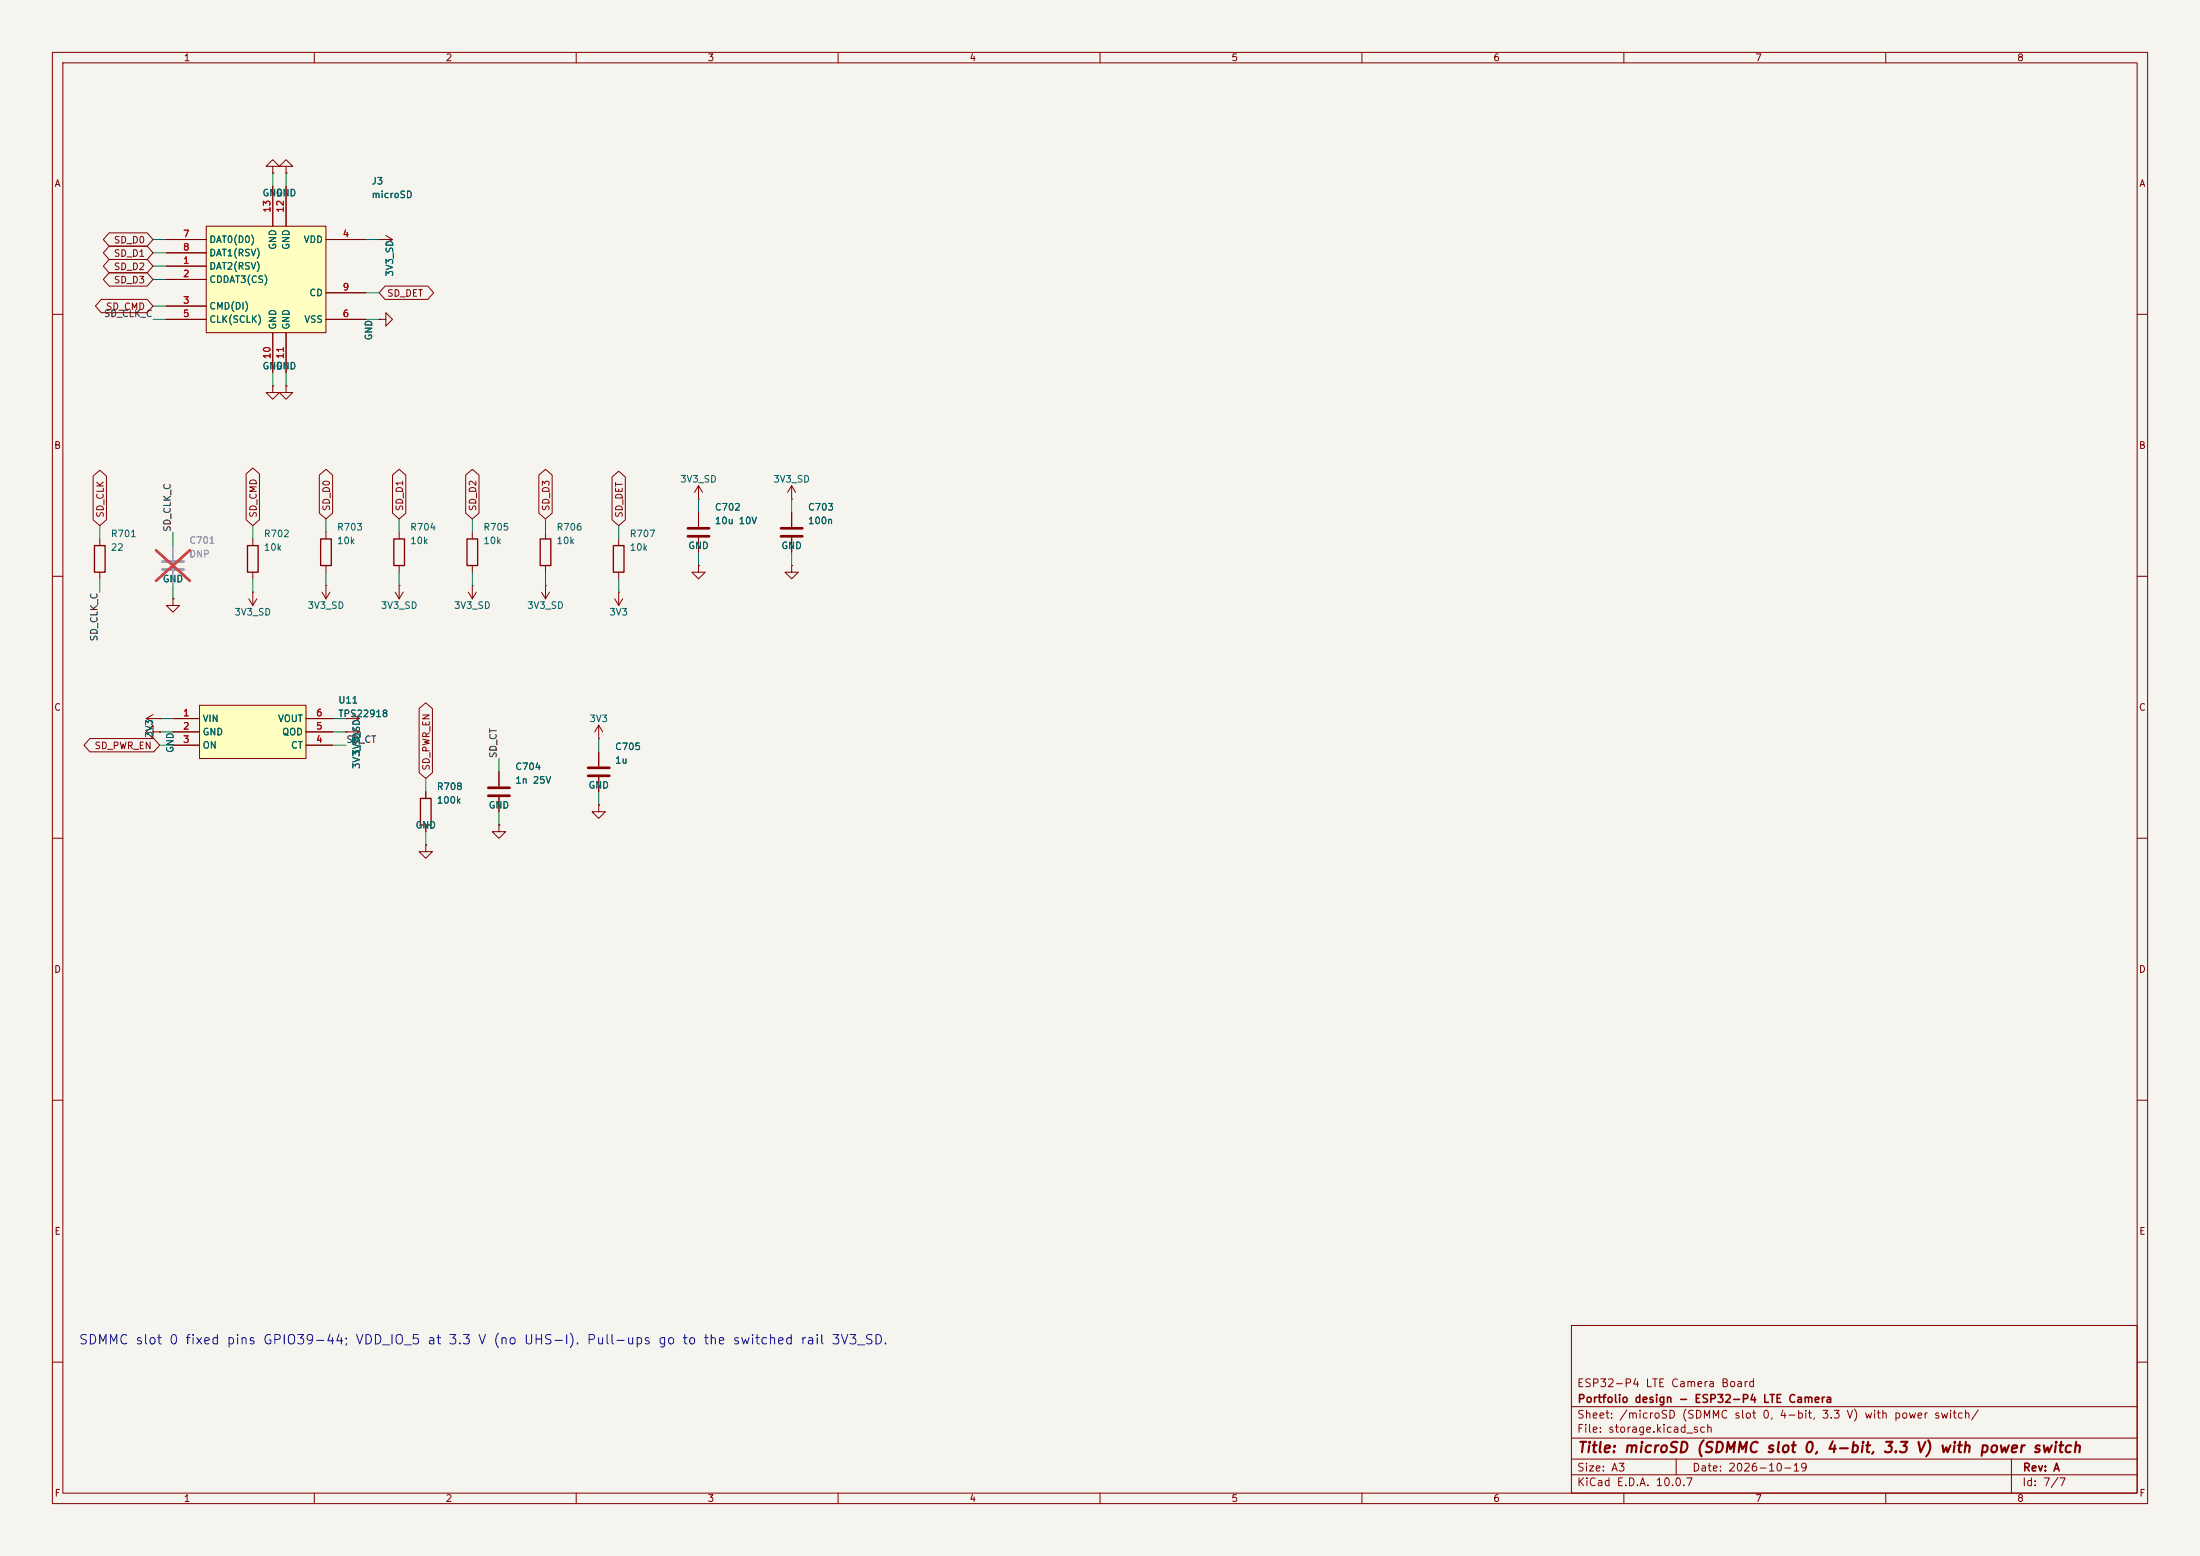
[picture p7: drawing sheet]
(kicad_sch
 (version 20250114)
 (generator "eeschema")
 (generator_version "10.0")
 (paper "A3")
 (title_block
  (title "microSD (SDMMC slot 0, 4-bit, 3.3 V) with power switch")
  (date "2026-10-19")
  (rev "A")
  (company "Portfolio design - ESP32-P4 LTE Camera")
  (comment 1 "ESP32-P4 LTE Camera Board"))
 (lib_symbols
  (symbol "lcsc:TF-01A" (in_bom yes) (on_board yes)
   (property "Reference" "Card"
    (id 0) (at 0 22.86 0) (effects (font (size 1.27 1.27))))
   (property "Value" "TF-01A"
    (id 1) (at 0 -22.86 0) (effects (font (size 1.27 1.27))))
   (property "Footprint" "lcsc:TF-SMD_TF-01A"
    (id 2) (at 0 -25.40 0) (effects hide (font (size 1.27 1.27))))
   (property "Datasheet" "https://lcsc.com/product-detail/Card-Sockets_TF-01A_C91145.html"
    (id 3) (at 0 -27.94 0) (effects hide (font (size 1.27 1.27))))
   (property "Manufacturer" "韩国韩荣"
    (id 4) (at 0 -30.48 0) (effects hide (font (size 1.27 1.27))))
   (property "MPN" "TF-01A"
    (id 5) (at 0 -33.02 0) (effects hide (font (size 1.27 1.27))))
   (property "LCSC Part" "C91145"
    (id 6) (at 0 -35.56 0) (effects hide (font (size 1.27 1.27))))
   (property "ki_keywords" "SIM Card Connectors"
    (id 8) (at 0 -38.10 0) (effects hide (font (size 1.27 1.27))))
   (symbol "TF-01A_0_1"
    (rectangle (start -11.43 10.16) (end 11.43 -10.16) (stroke (width 0) (type default)) (fill (type background)))
    (pin passive line (at -19.05 2.54 0) (length 7.62) (name "DAT2(RSV)" (effects (font (size 1.27 1.27)))) (number "1" (effects (font (size 1.27 1.27)))))
    (pin passive line (at -19.05 -0.00 0) (length 7.62) (name "CDDAT3(CS)" (effects (font (size 1.27 1.27)))) (number "2" (effects (font (size 1.27 1.27)))))
    (pin passive line (at -19.05 -5.08 0) (length 7.62) (name "CMD(DI)" (effects (font (size 1.27 1.27)))) (number "3" (effects (font (size 1.27 1.27)))))
    (pin passive line (at 19.05 7.62 180) (length 7.62) (name "VDD" (effects (font (size 1.27 1.27)))) (number "4" (effects (font (size 1.27 1.27)))))
    (pin passive line (at -19.05 -7.62 0) (length 7.62) (name "CLK(SCLK)" (effects (font (size 1.27 1.27)))) (number "5" (effects (font (size 1.27 1.27)))))
    (pin passive line (at 19.05 -7.62 180) (length 7.62) (name "VSS" (effects (font (size 1.27 1.27)))) (number "6" (effects (font (size 1.27 1.27)))))
    (pin passive line (at -19.05 7.62 0) (length 7.62) (name "DAT0(D0)" (effects (font (size 1.27 1.27)))) (number "7" (effects (font (size 1.27 1.27)))))
    (pin passive line (at -19.05 5.08 0) (length 7.62) (name "DAT1(RSV)" (effects (font (size 1.27 1.27)))) (number "8" (effects (font (size 1.27 1.27)))))
    (pin passive line (at 1.27 17.78 270) (length 7.62) (name "GND" (effects (font (size 1.27 1.27)))) (number "13" (effects (font (size 1.27 1.27)))))
    (pin passive line (at 1.27 -17.78 90) (length 7.62) (name "GND" (effects (font (size 1.27 1.27)))) (number "10" (effects (font (size 1.27 1.27)))))
    (pin passive line (at 3.81 -17.78 90) (length 7.62) (name "GND" (effects (font (size 1.27 1.27)))) (number "11" (effects (font (size 1.27 1.27)))))
    (pin passive line (at 3.81 17.78 270) (length 7.62) (name "GND" (effects (font (size 1.27 1.27)))) (number "12" (effects (font (size 1.27 1.27)))))
    (pin passive line (at 19.05 -2.54 180) (length 7.62) (name "CD" (effects (font (size 1.27 1.27)))) (number "9" (effects (font (size 1.27 1.27)))))))
  (symbol "power:VCC"
   (power global)
   (pin_numbers (hide yes))
   (pin_names
    (offset 0) (hide yes)) (exclude_from_sim no) (in_bom yes) (on_board yes)
   (in_pos_files yes)
   (duplicate_pin_numbers_are_jumpers no)
   (property "Reference" "#PWR" (at 0 -3.81 0) (show_name no) (do_not_autoplace no) (hide yes) (effects (font (size 1.27 1.27))))
   (property "Value" "VCC" (at 0 3.556 0) (show_name no) (do_not_autoplace no) (effects (font (size 1.27 1.27))))
   (property "Footprint" "" (at 0 0 0) (show_name no) (do_not_autoplace no) (hide yes) (effects (font (size 1.27 1.27))))
   (property "Datasheet" "" (at 0 0 0) (show_name no) (do_not_autoplace no) (hide yes) (effects (font (size 1.27 1.27))))
   (property "Description" "Power symbol creates a global label with name \"VCC\"" (at 0 0 0) (show_name no) (do_not_autoplace no) (hide yes) (effects (font (size 1.27 1.27))))
   (symbol "VCC_0_1"
    (polyline (pts (xy -0.762 1.27) (xy 0 2.54)) (stroke (width 0) (type default)) (fill (type none)))
    (polyline (pts (xy 0 2.54) (xy 0.762 1.27)) (stroke (width 0) (type default)) (fill (type none)))
    (polyline (pts (xy 0 0) (xy 0 2.54)) (stroke (width 0) (type default)) (fill (type none))))
   (symbol "VCC_1_1"
    (pin power_in line (at 0 0 90) (length 0) (name "" (effects (font (size 1.27 1.27)))) (number "1" (effects (font (size 1.27 1.27))))))
   (embedded_fonts no))
  (symbol "power:GND"
   (power global)
   (pin_numbers (hide yes))
   (pin_names
    (offset 0) (hide yes)) (exclude_from_sim no) (in_bom yes) (on_board yes)
   (in_pos_files yes)
   (duplicate_pin_numbers_are_jumpers no)
   (property "Reference" "#PWR" (at 0 -6.35 0) (show_name no) (do_not_autoplace no) (hide yes) (effects (font (size 1.27 1.27))))
   (property "Value" "GND" (at 0 -3.81 0) (show_name no) (do_not_autoplace no) (effects (font (size 1.27 1.27))))
   (property "Footprint" "" (at 0 0 0) (show_name no) (do_not_autoplace no) (hide yes) (effects (font (size 1.27 1.27))))
   (property "Datasheet" "" (at 0 0 0) (show_name no) (do_not_autoplace no) (hide yes) (effects (font (size 1.27 1.27))))
   (property "Description" "Power symbol creates a global label with name \"GND\" , ground" (at 0 0 0) (show_name no) (do_not_autoplace no) (hide yes) (effects (font (size 1.27 1.27))))
   (symbol "GND_0_1"
    (polyline (pts (xy 0 0) (xy 0 -1.27) (xy 1.27 -1.27) (xy 0 -2.54) (xy -1.27 -1.27) (xy 0 -1.27)) (stroke (width 0) (type default)) (fill (type none))))
   (symbol "GND_1_1"
    (pin power_in line (at 0 0 270) (length 0) (name "" (effects (font (size 1.27 1.27)))) (number "1" (effects (font (size 1.27 1.27))))))
   (embedded_fonts no))
  (symbol "Device:R"
   (pin_numbers (hide yes))
   (pin_names
    (offset 0)) (exclude_from_sim no) (in_bom yes) (on_board yes)
   (in_pos_files yes)
   (duplicate_pin_numbers_are_jumpers no)
   (property "Reference" "R" (at 2.032 0 90) (show_name no) (do_not_autoplace no) (effects (font (size 1.27 1.27))))
   (property "Value" "R" (at 0 0 90) (show_name no) (do_not_autoplace no) (effects (font (size 1.27 1.27))))
   (property "Footprint" "" (at -1.778 0 90) (show_name no) (do_not_autoplace no) (hide yes) (effects (font (size 1.27 1.27))))
   (property "Datasheet" "" (at 0 0 0) (show_name no) (do_not_autoplace no) (hide yes) (effects (font (size 1.27 1.27))))
   (property "Description" "Resistor" (at 0 0 0) (show_name no) (do_not_autoplace no) (hide yes) (effects (font (size 1.27 1.27))))
   (symbol "R_0_1"
    (rectangle (start -1.016 -2.54) (end 1.016 2.54) (stroke (width 0.254) (type default)) (fill (type none))))
   (symbol "R_1_1"
    (pin passive line (at 0 3.81 270) (length 1.27) (name "" (effects (font (size 1.27 1.27)))) (number "1" (effects (font (size 1.27 1.27)))))
    (pin passive line (at 0 -3.81 90) (length 1.27) (name "" (effects (font (size 1.27 1.27)))) (number "2" (effects (font (size 1.27 1.27))))))
   (embedded_fonts no))
  (symbol "Device:C"
   (pin_numbers (hide yes))
   (pin_names
    (offset 0.254)) (exclude_from_sim no) (in_bom yes) (on_board yes)
   (in_pos_files yes)
   (duplicate_pin_numbers_are_jumpers no)
   (property "Reference" "C" (at 0.635 2.54 0) (show_name no) (do_not_autoplace no) (effects (font (size 1.27 1.27)) (justify left)))
   (property "Value" "C" (at 0.635 -2.54 0) (show_name no) (do_not_autoplace no) (effects (font (size 1.27 1.27)) (justify left)))
   (property "Footprint" "" (at 0.9652 -3.81 0) (show_name no) (do_not_autoplace no) (hide yes) (effects (font (size 1.27 1.27))))
   (property "Datasheet" "" (at 0 0 0) (show_name no) (do_not_autoplace no) (hide yes) (effects (font (size 1.27 1.27))))
   (property "Description" "Unpolarized capacitor" (at 0 0 0) (show_name no) (do_not_autoplace no) (hide yes) (effects (font (size 1.27 1.27))))
   (symbol "C_0_1"
    (polyline (pts (xy -2.032 0.762) (xy 2.032 0.762)) (stroke (width 0.508) (type default)) (fill (type none)))
    (polyline (pts (xy -2.032 -0.762) (xy 2.032 -0.762)) (stroke (width 0.508) (type default)) (fill (type none))))
   (symbol "C_1_1"
    (pin passive line (at 0 3.81 270) (length 2.794) (name "" (effects (font (size 1.27 1.27)))) (number "1" (effects (font (size 1.27 1.27)))))
    (pin passive line (at 0 -3.81 90) (length 2.794) (name "" (effects (font (size 1.27 1.27)))) (number "2" (effects (font (size 1.27 1.27))))))
   (embedded_fonts no))
  (symbol "lcsc:TPS22918DBVR" (in_bom yes) (on_board yes)
   (property "Reference" "U"
    (id 0) (at 0 7.62 0) (effects (font (size 1.27 1.27))))
   (property "Value" "TPS22918DBVR"
    (id 1) (at 0 -7.62 0) (effects (font (size 1.27 1.27))))
   (property "Footprint" "lcsc:SOT-23-6_L2.9-W1.6-P0.95-LS2.8-BR"
    (id 2) (at 0 -10.16 0) (effects hide (font (size 1.27 1.27))))
   (property "Datasheet" "https://lcsc.com/product-detail/PMIC-Power-Distribution-Switches_TI_TPS22918DBVR_TPS22918DBVR_C131941.html"
    (id 3) (at 0 -12.70 0) (effects hide (font (size 1.27 1.27))))
   (property "Manufacturer" "TI(德州仪器)"
    (id 4) (at 0 -15.24 0) (effects hide (font (size 1.27 1.27))))
   (property "MPN" "TPS22918DBVR"
    (id 5) (at 0 -17.78 0) (effects hide (font (size 1.27 1.27))))
   (property "LCSC Part" "C131941"
    (id 6) (at 0 -20.32 0) (effects hide (font (size 1.27 1.27))))
   (property "ki_keywords" "Power Distribution Switches"
    (id 8) (at 0 -22.86 0) (effects hide (font (size 1.27 1.27))))
   (symbol "TPS22918DBVR_0_1"
    (rectangle (start -10.16 5.08) (end 10.16 -5.08) (stroke (width 0) (type default)) (fill (type background)))
    (pin power_in line (at -15.24 2.54 0) (length 5.08) (name "VIN" (effects (font (size 1.27 1.27)))) (number "1" (effects (font (size 1.27 1.27)))))
    (pin power_in line (at -15.24 -0.00 0) (length 5.08) (name "GND" (effects (font (size 1.27 1.27)))) (number "2" (effects (font (size 1.27 1.27)))))
    (pin input line (at -15.24 -2.54 0) (length 5.08) (name "ON" (effects (font (size 1.27 1.27)))) (number "3" (effects (font (size 1.27 1.27)))))
    (pin passive line (at 15.24 -2.54 180) (length 5.08) (name "CT" (effects (font (size 1.27 1.27)))) (number "4" (effects (font (size 1.27 1.27)))))
    (pin passive line (at 15.24 -0.00 180) (length 5.08) (name "QOD" (effects (font (size 1.27 1.27)))) (number "5" (effects (font (size 1.27 1.27)))))
    (pin power_out line (at 15.24 2.54 180) (length 5.08) (name "VOUT" (effects (font (size 1.27 1.27)))) (number "6" (effects (font (size 1.27 1.27))))))))
 (symbol
  (lib_id "lcsc:TF-01A")
  (at 50.8 53.34 0)
  (unit 1)
  (exclude_from_sim no)
  (in_bom yes)
  (on_board yes)
  (dnp no)
  (property "Reference" "J3" (at 70.85 34.56 0) (effects (font (size 1.27 1.27)) (justify left)))
  (property "Value" "microSD" (at 70.85 37.16 0) (effects (font (size 1.27 1.27)) (justify left)))
  (property "Footprint" "lcsc:TF-SMD_TF-01A" (at 50.8 53.34 0) (effects (font (size 1.27 1.27)) (hide yes)))
  (property "Datasheet" "https://lcsc.com/product-detail/Card-Sockets_TF-01A_C91145.html" (at 50.8 53.34 0) (effects (font (size 1.27 1.27)) (hide yes)))
  (property "LCSC" "C91145" (at 50.8 53.34 0) (effects (font (size 1.27 1.27)) (hide yes)))
  (property "MPN" "TF-01A" (at 50.8 53.34 0) (effects (font (size 1.27 1.27)) (hide yes)))
  (pin "1")
  (pin "2")
  (pin "3")
  (pin "4")
  (pin "5")
  (pin "6")
  (pin "7")
  (pin "8")
  (pin "13")
  (pin "10")
  (pin "11")
  (pin "12")
  (pin "9"))
 (wire
  (pts (xy 31.75 50.8) (xy 29.21 50.8))
  (stroke (width 0) (type default)))
 (global_label "SD_D2"
  (shape bidirectional)
  (at 29.21 50.8 180)
  (fields_autoplaced yes)
  (effects (font (size 1.27 1.27)) (justify right)))
 (wire
  (pts (xy 31.75 53.34) (xy 29.21 53.34))
  (stroke (width 0) (type default)))
 (global_label "SD_D3"
  (shape bidirectional)
  (at 29.21 53.34 180)
  (fields_autoplaced yes)
  (effects (font (size 1.27 1.27)) (justify right)))
 (wire
  (pts (xy 31.75 58.42) (xy 29.21 58.42))
  (stroke (width 0) (type default)))
 (global_label "SD_CMD"
  (shape bidirectional)
  (at 29.21 58.42 180)
  (fields_autoplaced yes)
  (effects (font (size 1.27 1.27)) (justify right)))
 (wire
  (pts (xy 69.85 45.72) (xy 72.39 45.72))
  (stroke (width 0) (type default)))
 (symbol
  (lib_id "power:VCC")
  (at 72.39 45.72 270)
  (unit 1)
  (exclude_from_sim no)
  (in_bom yes)
  (on_board yes)
  (dnp no)
  (property "Reference" "#PWR07001" (at 72.39 45.72 0) (effects (font (size 1.27 1.27)) (hide yes)))
  (property "Value" "3V3_SD" (at 74.39 45.72 0) (effects (font (size 1.27 1.27)) (justify left)))
  (property "Footprint" "" (at 72.39 45.72 0) (effects (font (size 1.27 1.27)) (hide yes)))
  (property "Datasheet" "" (at 72.39 45.72 0) (effects (font (size 1.27 1.27)) (hide yes)))
  (pin "1"))
 (wire
  (pts (xy 31.75 60.96) (xy 29.21 60.96))
  (stroke (width 0) (type default)))
 (label "SD_CLK_C"
  (at 29.21 60.96 180)
  (fields_autoplaced yes)
  (effects (font (size 1.27 1.27)) (justify right bottom)))
 (wire
  (pts (xy 69.85 60.96) (xy 72.39 60.96))
  (stroke (width 0) (type default)))
 (symbol
  (lib_id "power:GND")
  (at 72.39 60.96 90)
  (unit 1)
  (exclude_from_sim no)
  (in_bom yes)
  (on_board yes)
  (dnp no)
  (property "Reference" "#PWR07002" (at 72.39 60.96 0) (effects (font (size 1.27 1.27)) (hide yes)))
  (property "Value" "GND" (at 70.39 60.96 0) (effects (font (size 1.27 1.27)) (justify right)))
  (property "Footprint" "" (at 72.39 60.96 0) (effects (font (size 1.27 1.27)) (hide yes)))
  (property "Datasheet" "" (at 72.39 60.96 0) (effects (font (size 1.27 1.27)) (hide yes)))
  (pin "1"))
 (wire
  (pts (xy 31.75 45.72) (xy 29.21 45.72))
  (stroke (width 0) (type default)))
 (global_label "SD_D0"
  (shape bidirectional)
  (at 29.21 45.72 180)
  (fields_autoplaced yes)
  (effects (font (size 1.27 1.27)) (justify right)))
 (wire
  (pts (xy 31.75 48.26) (xy 29.21 48.26))
  (stroke (width 0) (type default)))
 (global_label "SD_D1"
  (shape bidirectional)
  (at 29.21 48.26 180)
  (fields_autoplaced yes)
  (effects (font (size 1.27 1.27)) (justify right)))
 (wire
  (pts (xy 52.07 35.56) (xy 52.07 33.02))
  (stroke (width 0) (type default)))
 (symbol
  (lib_id "power:GND")
  (at 52.07 33.02 180)
  (unit 1)
  (exclude_from_sim no)
  (in_bom yes)
  (on_board yes)
  (dnp no)
  (property "Reference" "#PWR07003" (at 52.07 33.02 0) (effects (font (size 1.27 1.27)) (hide yes)))
  (property "Value" "GND" (at 52.07 36.82 0) (effects (font (size 1.27 1.27))))
  (property "Footprint" "" (at 52.07 33.02 0) (effects (font (size 1.27 1.27)) (hide yes)))
  (property "Datasheet" "" (at 52.07 33.02 0) (effects (font (size 1.27 1.27)) (hide yes)))
  (pin "1"))
 (wire
  (pts (xy 52.07 71.12) (xy 52.07 73.66))
  (stroke (width 0) (type default)))
 (symbol
  (lib_id "power:GND")
  (at 52.07 73.66 0)
  (unit 1)
  (exclude_from_sim no)
  (in_bom yes)
  (on_board yes)
  (dnp no)
  (property "Reference" "#PWR07004" (at 52.07 73.66 0) (effects (font (size 1.27 1.27)) (hide yes)))
  (property "Value" "GND" (at 52.07 69.86 0) (effects (font (size 1.27 1.27))))
  (property "Footprint" "" (at 52.07 73.66 0) (effects (font (size 1.27 1.27)) (hide yes)))
  (property "Datasheet" "" (at 52.07 73.66 0) (effects (font (size 1.27 1.27)) (hide yes)))
  (pin "1"))
 (wire
  (pts (xy 54.61 71.12) (xy 54.61 73.66))
  (stroke (width 0) (type default)))
 (symbol
  (lib_id "power:GND")
  (at 54.61 73.66 0)
  (unit 1)
  (exclude_from_sim no)
  (in_bom yes)
  (on_board yes)
  (dnp no)
  (property "Reference" "#PWR07005" (at 54.61 73.66 0) (effects (font (size 1.27 1.27)) (hide yes)))
  (property "Value" "GND" (at 54.61 69.86 0) (effects (font (size 1.27 1.27))))
  (property "Footprint" "" (at 54.61 73.66 0) (effects (font (size 1.27 1.27)) (hide yes)))
  (property "Datasheet" "" (at 54.61 73.66 0) (effects (font (size 1.27 1.27)) (hide yes)))
  (pin "1"))
 (wire
  (pts (xy 54.61 35.56) (xy 54.61 33.02))
  (stroke (width 0) (type default)))
 (symbol
  (lib_id "power:GND")
  (at 54.61 33.02 180)
  (unit 1)
  (exclude_from_sim no)
  (in_bom yes)
  (on_board yes)
  (dnp no)
  (property "Reference" "#PWR07006" (at 54.61 33.02 0) (effects (font (size 1.27 1.27)) (hide yes)))
  (property "Value" "GND" (at 54.61 36.82 0) (effects (font (size 1.27 1.27))))
  (property "Footprint" "" (at 54.61 33.02 0) (effects (font (size 1.27 1.27)) (hide yes)))
  (property "Datasheet" "" (at 54.61 33.02 0) (effects (font (size 1.27 1.27)) (hide yes)))
  (pin "1"))
 (wire
  (pts (xy 69.85 55.88) (xy 72.39 55.88))
  (stroke (width 0) (type default)))
 (global_label "SD_DET"
  (shape bidirectional)
  (at 72.39 55.88 0)
  (fields_autoplaced yes)
  (effects (font (size 1.27 1.27)) (justify left)))
 (symbol
  (lib_id "Device:R")
  (at 19.05 106.68 0)
  (unit 1)
  (exclude_from_sim no)
  (in_bom yes)
  (on_board yes)
  (dnp no)
  (property "Reference" "R701" (at 21.066 101.87 0) (effects (font (size 1.27 1.27)) (justify left)))
  (property "Value" "22" (at 21.066 104.47 0) (effects (font (size 1.27 1.27)) (justify left)))
  (property "Footprint" "Resistor_SMD:R_0402_1005Metric" (at 19.05 106.68 0) (effects (font (size 1.27 1.27)) (hide yes)))
  (property "Datasheet" "" (at 19.05 106.68 0) (effects (font (size 1.27 1.27)) (hide yes)))
  (property "LCSC" "C25092" (at 19.05 106.68 0) (effects (font (size 1.27 1.27)) (hide yes)))
  (property "MPN" "0402WGF220JTCE" (at 19.05 106.68 0) (effects (font (size 1.27 1.27)) (hide yes)))
  (pin "1")
  (pin "2"))
 (wire
  (pts (xy 19.05 102.87) (xy 19.05 100.33))
  (stroke (width 0) (type default)))
 (global_label "SD_CLK"
  (shape bidirectional)
  (at 19.05 100.33 90)
  (fields_autoplaced yes)
  (effects (font (size 1.27 1.27)) (justify left)))
 (wire
  (pts (xy 19.05 110.49) (xy 19.05 113.03))
  (stroke (width 0) (type default)))
 (label "SD_CLK_C"
  (at 19.05 113.03 270)
  (fields_autoplaced yes)
  (effects (font (size 1.27 1.27)) (justify right bottom)))
 (symbol
  (lib_id "Device:C")
  (at 33.02 107.95 0)
  (unit 1)
  (exclude_from_sim no)
  (in_bom yes)
  (on_board yes)
  (dnp yes)
  (property "Reference" "C701" (at 36.052 103.14 0) (effects (font (size 1.27 1.27)) (justify left)))
  (property "Value" "DNP" (at 36.052 105.74 0) (effects (font (size 1.27 1.27)) (justify left)))
  (property "Footprint" "Capacitor_SMD:C_0402_1005Metric" (at 33.02 107.95 0) (effects (font (size 1.27 1.27)) (hide yes)))
  (property "Datasheet" "" (at 33.02 107.95 0) (effects (font (size 1.27 1.27)) (hide yes)))
  (pin "1")
  (pin "2"))
 (wire
  (pts (xy 33.02 104.14) (xy 33.02 101.6))
  (stroke (width 0) (type default)))
 (label "SD_CLK_C"
  (at 33.02 101.6 90)
  (fields_autoplaced yes)
  (effects (font (size 1.27 1.27)) (justify left bottom)))
 (wire
  (pts (xy 33.02 111.76) (xy 33.02 114.3))
  (stroke (width 0) (type default)))
 (symbol
  (lib_id "power:GND")
  (at 33.02 114.3 0)
  (unit 1)
  (exclude_from_sim no)
  (in_bom yes)
  (on_board yes)
  (dnp no)
  (property "Reference" "#PWR07007" (at 33.02 114.3 0) (effects (font (size 1.27 1.27)) (hide yes)))
  (property "Value" "GND" (at 33.02 110.5 0) (effects (font (size 1.27 1.27))))
  (property "Footprint" "" (at 33.02 114.3 0) (effects (font (size 1.27 1.27)) (hide yes)))
  (property "Datasheet" "" (at 33.02 114.3 0) (effects (font (size 1.27 1.27)) (hide yes)))
  (pin "1"))
 (symbol
  (lib_id "Device:R")
  (at 48.26 106.68 0)
  (unit 1)
  (exclude_from_sim no)
  (in_bom yes)
  (on_board yes)
  (dnp no)
  (property "Reference" "R702" (at 50.276 101.87 0) (effects (font (size 1.27 1.27)) (justify left)))
  (property "Value" "10k" (at 50.276 104.47 0) (effects (font (size 1.27 1.27)) (justify left)))
  (property "Footprint" "Resistor_SMD:R_0402_1005Metric" (at 48.26 106.68 0) (effects (font (size 1.27 1.27)) (hide yes)))
  (property "Datasheet" "" (at 48.26 106.68 0) (effects (font (size 1.27 1.27)) (hide yes)))
  (property "LCSC" "C25744" (at 48.26 106.68 0) (effects (font (size 1.27 1.27)) (hide yes)))
  (property "MPN" "0402WGF1002TCE" (at 48.26 106.68 0) (effects (font (size 1.27 1.27)) (hide yes)))
  (pin "1")
  (pin "2"))
 (wire
  (pts (xy 48.26 102.87) (xy 48.26 100.33))
  (stroke (width 0) (type default)))
 (global_label "SD_CMD"
  (shape bidirectional)
  (at 48.26 100.33 90)
  (fields_autoplaced yes)
  (effects (font (size 1.27 1.27)) (justify left)))
 (wire
  (pts (xy 48.26 110.49) (xy 48.26 113.03))
  (stroke (width 0) (type default)))
 (symbol
  (lib_id "power:VCC")
  (at 48.26 113.03 180)
  (unit 1)
  (exclude_from_sim no)
  (in_bom yes)
  (on_board yes)
  (dnp no)
  (property "Reference" "#PWR07008" (at 48.26 113.03 0) (effects (font (size 1.27 1.27)) (hide yes)))
  (property "Value" "3V3_SD" (at 48.26 116.83 0) (effects (font (size 1.27 1.27))))
  (property "Footprint" "" (at 48.26 113.03 0) (effects (font (size 1.27 1.27)) (hide yes)))
  (property "Datasheet" "" (at 48.26 113.03 0) (effects (font (size 1.27 1.27)) (hide yes)))
  (pin "1"))
 (symbol
  (lib_id "Device:R")
  (at 62.23 105.41 0)
  (unit 1)
  (exclude_from_sim no)
  (in_bom yes)
  (on_board yes)
  (dnp no)
  (property "Reference" "R703" (at 64.246 100.6 0) (effects (font (size 1.27 1.27)) (justify left)))
  (property "Value" "10k" (at 64.246 103.2 0) (effects (font (size 1.27 1.27)) (justify left)))
  (property "Footprint" "Resistor_SMD:R_0402_1005Metric" (at 62.23 105.41 0) (effects (font (size 1.27 1.27)) (hide yes)))
  (property "Datasheet" "" (at 62.23 105.41 0) (effects (font (size 1.27 1.27)) (hide yes)))
  (property "LCSC" "C25744" (at 62.23 105.41 0) (effects (font (size 1.27 1.27)) (hide yes)))
  (property "MPN" "0402WGF1002TCE" (at 62.23 105.41 0) (effects (font (size 1.27 1.27)) (hide yes)))
  (pin "1")
  (pin "2"))
 (wire
  (pts (xy 62.23 101.6) (xy 62.23 99.06))
  (stroke (width 0) (type default)))
 (global_label "SD_D0"
  (shape bidirectional)
  (at 62.23 99.06 90)
  (fields_autoplaced yes)
  (effects (font (size 1.27 1.27)) (justify left)))
 (wire
  (pts (xy 62.23 109.22) (xy 62.23 111.76))
  (stroke (width 0) (type default)))
 (symbol
  (lib_id "power:VCC")
  (at 62.23 111.76 180)
  (unit 1)
  (exclude_from_sim no)
  (in_bom yes)
  (on_board yes)
  (dnp no)
  (property "Reference" "#PWR07009" (at 62.23 111.76 0) (effects (font (size 1.27 1.27)) (hide yes)))
  (property "Value" "3V3_SD" (at 62.23 115.56 0) (effects (font (size 1.27 1.27))))
  (property "Footprint" "" (at 62.23 111.76 0) (effects (font (size 1.27 1.27)) (hide yes)))
  (property "Datasheet" "" (at 62.23 111.76 0) (effects (font (size 1.27 1.27)) (hide yes)))
  (pin "1"))
 (symbol
  (lib_id "Device:R")
  (at 76.2 105.41 0)
  (unit 1)
  (exclude_from_sim no)
  (in_bom yes)
  (on_board yes)
  (dnp no)
  (property "Reference" "R704" (at 78.216 100.6 0) (effects (font (size 1.27 1.27)) (justify left)))
  (property "Value" "10k" (at 78.216 103.2 0) (effects (font (size 1.27 1.27)) (justify left)))
  (property "Footprint" "Resistor_SMD:R_0402_1005Metric" (at 76.2 105.41 0) (effects (font (size 1.27 1.27)) (hide yes)))
  (property "Datasheet" "" (at 76.2 105.41 0) (effects (font (size 1.27 1.27)) (hide yes)))
  (property "LCSC" "C25744" (at 76.2 105.41 0) (effects (font (size 1.27 1.27)) (hide yes)))
  (property "MPN" "0402WGF1002TCE" (at 76.2 105.41 0) (effects (font (size 1.27 1.27)) (hide yes)))
  (pin "1")
  (pin "2"))
 (wire
  (pts (xy 76.2 101.6) (xy 76.2 99.06))
  (stroke (width 0) (type default)))
 (global_label "SD_D1"
  (shape bidirectional)
  (at 76.2 99.06 90)
  (fields_autoplaced yes)
  (effects (font (size 1.27 1.27)) (justify left)))
 (wire
  (pts (xy 76.2 109.22) (xy 76.2 111.76))
  (stroke (width 0) (type default)))
 (symbol
  (lib_id "power:VCC")
  (at 76.2 111.76 180)
  (unit 1)
  (exclude_from_sim no)
  (in_bom yes)
  (on_board yes)
  (dnp no)
  (property "Reference" "#PWR07010" (at 76.2 111.76 0) (effects (font (size 1.27 1.27)) (hide yes)))
  (property "Value" "3V3_SD" (at 76.2 115.56 0) (effects (font (size 1.27 1.27))))
  (property "Footprint" "" (at 76.2 111.76 0) (effects (font (size 1.27 1.27)) (hide yes)))
  (property "Datasheet" "" (at 76.2 111.76 0) (effects (font (size 1.27 1.27)) (hide yes)))
  (pin "1"))
 (symbol
  (lib_id "Device:R")
  (at 90.17 105.41 0)
  (unit 1)
  (exclude_from_sim no)
  (in_bom yes)
  (on_board yes)
  (dnp no)
  (property "Reference" "R705" (at 92.186 100.6 0) (effects (font (size 1.27 1.27)) (justify left)))
  (property "Value" "10k" (at 92.186 103.2 0) (effects (font (size 1.27 1.27)) (justify left)))
  (property "Footprint" "Resistor_SMD:R_0402_1005Metric" (at 90.17 105.41 0) (effects (font (size 1.27 1.27)) (hide yes)))
  (property "Datasheet" "" (at 90.17 105.41 0) (effects (font (size 1.27 1.27)) (hide yes)))
  (property "LCSC" "C25744" (at 90.17 105.41 0) (effects (font (size 1.27 1.27)) (hide yes)))
  (property "MPN" "0402WGF1002TCE" (at 90.17 105.41 0) (effects (font (size 1.27 1.27)) (hide yes)))
  (pin "1")
  (pin "2"))
 (wire
  (pts (xy 90.17 101.6) (xy 90.17 99.06))
  (stroke (width 0) (type default)))
 (global_label "SD_D2"
  (shape bidirectional)
  (at 90.17 99.06 90)
  (fields_autoplaced yes)
  (effects (font (size 1.27 1.27)) (justify left)))
 (wire
  (pts (xy 90.17 109.22) (xy 90.17 111.76))
  (stroke (width 0) (type default)))
 (symbol
  (lib_id "power:VCC")
  (at 90.17 111.76 180)
  (unit 1)
  (exclude_from_sim no)
  (in_bom yes)
  (on_board yes)
  (dnp no)
  (property "Reference" "#PWR07011" (at 90.17 111.76 0) (effects (font (size 1.27 1.27)) (hide yes)))
  (property "Value" "3V3_SD" (at 90.17 115.56 0) (effects (font (size 1.27 1.27))))
  (property "Footprint" "" (at 90.17 111.76 0) (effects (font (size 1.27 1.27)) (hide yes)))
  (property "Datasheet" "" (at 90.17 111.76 0) (effects (font (size 1.27 1.27)) (hide yes)))
  (pin "1"))
 (symbol
  (lib_id "Device:R")
  (at 104.14 105.41 0)
  (unit 1)
  (exclude_from_sim no)
  (in_bom yes)
  (on_board yes)
  (dnp no)
  (property "Reference" "R706" (at 106.156 100.6 0) (effects (font (size 1.27 1.27)) (justify left)))
  (property "Value" "10k" (at 106.156 103.2 0) (effects (font (size 1.27 1.27)) (justify left)))
  (property "Footprint" "Resistor_SMD:R_0402_1005Metric" (at 104.14 105.41 0) (effects (font (size 1.27 1.27)) (hide yes)))
  (property "Datasheet" "" (at 104.14 105.41 0) (effects (font (size 1.27 1.27)) (hide yes)))
  (property "LCSC" "C25744" (at 104.14 105.41 0) (effects (font (size 1.27 1.27)) (hide yes)))
  (property "MPN" "0402WGF1002TCE" (at 104.14 105.41 0) (effects (font (size 1.27 1.27)) (hide yes)))
  (pin "1")
  (pin "2"))
 (wire
  (pts (xy 104.14 101.6) (xy 104.14 99.06))
  (stroke (width 0) (type default)))
 (global_label "SD_D3"
  (shape bidirectional)
  (at 104.14 99.06 90)
  (fields_autoplaced yes)
  (effects (font (size 1.27 1.27)) (justify left)))
 (wire
  (pts (xy 104.14 109.22) (xy 104.14 111.76))
  (stroke (width 0) (type default)))
 (symbol
  (lib_id "power:VCC")
  (at 104.14 111.76 180)
  (unit 1)
  (exclude_from_sim no)
  (in_bom yes)
  (on_board yes)
  (dnp no)
  (property "Reference" "#PWR07012" (at 104.14 111.76 0) (effects (font (size 1.27 1.27)) (hide yes)))
  (property "Value" "3V3_SD" (at 104.14 115.56 0) (effects (font (size 1.27 1.27))))
  (property "Footprint" "" (at 104.14 111.76 0) (effects (font (size 1.27 1.27)) (hide yes)))
  (property "Datasheet" "" (at 104.14 111.76 0) (effects (font (size 1.27 1.27)) (hide yes)))
  (pin "1"))
 (symbol
  (lib_id "Device:R")
  (at 118.11 106.68 0)
  (unit 1)
  (exclude_from_sim no)
  (in_bom yes)
  (on_board yes)
  (dnp no)
  (property "Reference" "R707" (at 120.126 101.87 0) (effects (font (size 1.27 1.27)) (justify left)))
  (property "Value" "10k" (at 120.126 104.47 0) (effects (font (size 1.27 1.27)) (justify left)))
  (property "Footprint" "Resistor_SMD:R_0402_1005Metric" (at 118.11 106.68 0) (effects (font (size 1.27 1.27)) (hide yes)))
  (property "Datasheet" "" (at 118.11 106.68 0) (effects (font (size 1.27 1.27)) (hide yes)))
  (property "LCSC" "C25744" (at 118.11 106.68 0) (effects (font (size 1.27 1.27)) (hide yes)))
  (property "MPN" "0402WGF1002TCE" (at 118.11 106.68 0) (effects (font (size 1.27 1.27)) (hide yes)))
  (pin "1")
  (pin "2"))
 (wire
  (pts (xy 118.11 102.87) (xy 118.11 100.33))
  (stroke (width 0) (type default)))
 (global_label "SD_DET"
  (shape bidirectional)
  (at 118.11 100.33 90)
  (fields_autoplaced yes)
  (effects (font (size 1.27 1.27)) (justify left)))
 (wire
  (pts (xy 118.11 110.49) (xy 118.11 113.03))
  (stroke (width 0) (type default)))
 (symbol
  (lib_id "power:VCC")
  (at 118.11 113.03 180)
  (unit 1)
  (exclude_from_sim no)
  (in_bom yes)
  (on_board yes)
  (dnp no)
  (property "Reference" "#PWR07013" (at 118.11 113.03 0) (effects (font (size 1.27 1.27)) (hide yes)))
  (property "Value" "3V3" (at 118.11 116.83 0) (effects (font (size 1.27 1.27))))
  (property "Footprint" "" (at 118.11 113.03 0) (effects (font (size 1.27 1.27)) (hide yes)))
  (property "Datasheet" "" (at 118.11 113.03 0) (effects (font (size 1.27 1.27)) (hide yes)))
  (pin "1"))
 (symbol
  (lib_id "Device:C")
  (at 133.35 101.6 0)
  (unit 1)
  (exclude_from_sim no)
  (in_bom yes)
  (on_board yes)
  (dnp no)
  (property "Reference" "C702" (at 136.382 96.79 0) (effects (font (size 1.27 1.27)) (justify left)))
  (property "Value" "10u 10V" (at 136.382 99.39 0) (effects (font (size 1.27 1.27)) (justify left)))
  (property "Footprint" "Capacitor_SMD:C_0603_1608Metric" (at 133.35 101.6 0) (effects (font (size 1.27 1.27)) (hide yes)))
  (property "Datasheet" "" (at 133.35 101.6 0) (effects (font (size 1.27 1.27)) (hide yes)))
  (property "LCSC" "C19702" (at 133.35 101.6 0) (effects (font (size 1.27 1.27)) (hide yes)))
  (property "MPN" "CL10A106KP8NNNC" (at 133.35 101.6 0) (effects (font (size 1.27 1.27)) (hide yes)))
  (pin "1")
  (pin "2"))
 (wire
  (pts (xy 133.35 97.79) (xy 133.35 95.25))
  (stroke (width 0) (type default)))
 (symbol
  (lib_id "power:VCC")
  (at 133.35 95.25 0)
  (unit 1)
  (exclude_from_sim no)
  (in_bom yes)
  (on_board yes)
  (dnp no)
  (property "Reference" "#PWR07014" (at 133.35 95.25 0) (effects (font (size 1.27 1.27)) (hide yes)))
  (property "Value" "3V3_SD" (at 133.35 91.45 0) (effects (font (size 1.27 1.27))))
  (property "Footprint" "" (at 133.35 95.25 0) (effects (font (size 1.27 1.27)) (hide yes)))
  (property "Datasheet" "" (at 133.35 95.25 0) (effects (font (size 1.27 1.27)) (hide yes)))
  (pin "1"))
 (wire
  (pts (xy 133.35 105.41) (xy 133.35 107.95))
  (stroke (width 0) (type default)))
 (symbol
  (lib_id "power:GND")
  (at 133.35 107.95 0)
  (unit 1)
  (exclude_from_sim no)
  (in_bom yes)
  (on_board yes)
  (dnp no)
  (property "Reference" "#PWR07015" (at 133.35 107.95 0) (effects (font (size 1.27 1.27)) (hide yes)))
  (property "Value" "GND" (at 133.35 104.15 0) (effects (font (size 1.27 1.27))))
  (property "Footprint" "" (at 133.35 107.95 0) (effects (font (size 1.27 1.27)) (hide yes)))
  (property "Datasheet" "" (at 133.35 107.95 0) (effects (font (size 1.27 1.27)) (hide yes)))
  (pin "1"))
 (symbol
  (lib_id "Device:C")
  (at 151.13 101.6 0)
  (unit 1)
  (exclude_from_sim no)
  (in_bom yes)
  (on_board yes)
  (dnp no)
  (property "Reference" "C703" (at 154.162 96.79 0) (effects (font (size 1.27 1.27)) (justify left)))
  (property "Value" "100n" (at 154.162 99.39 0) (effects (font (size 1.27 1.27)) (justify left)))
  (property "Footprint" "Capacitor_SMD:C_0402_1005Metric" (at 151.13 101.6 0) (effects (font (size 1.27 1.27)) (hide yes)))
  (property "Datasheet" "" (at 151.13 101.6 0) (effects (font (size 1.27 1.27)) (hide yes)))
  (property "LCSC" "C1525" (at 151.13 101.6 0) (effects (font (size 1.27 1.27)) (hide yes)))
  (property "MPN" "CL05B104KO5NNNC" (at 151.13 101.6 0) (effects (font (size 1.27 1.27)) (hide yes)))
  (pin "1")
  (pin "2"))
 (wire
  (pts (xy 151.13 97.79) (xy 151.13 95.25))
  (stroke (width 0) (type default)))
 (symbol
  (lib_id "power:VCC")
  (at 151.13 95.25 0)
  (unit 1)
  (exclude_from_sim no)
  (in_bom yes)
  (on_board yes)
  (dnp no)
  (property "Reference" "#PWR07016" (at 151.13 95.25 0) (effects (font (size 1.27 1.27)) (hide yes)))
  (property "Value" "3V3_SD" (at 151.13 91.45 0) (effects (font (size 1.27 1.27))))
  (property "Footprint" "" (at 151.13 95.25 0) (effects (font (size 1.27 1.27)) (hide yes)))
  (property "Datasheet" "" (at 151.13 95.25 0) (effects (font (size 1.27 1.27)) (hide yes)))
  (pin "1"))
 (wire
  (pts (xy 151.13 105.41) (xy 151.13 107.95))
  (stroke (width 0) (type default)))
 (symbol
  (lib_id "power:GND")
  (at 151.13 107.95 0)
  (unit 1)
  (exclude_from_sim no)
  (in_bom yes)
  (on_board yes)
  (dnp no)
  (property "Reference" "#PWR07017" (at 151.13 107.95 0) (effects (font (size 1.27 1.27)) (hide yes)))
  (property "Value" "GND" (at 151.13 104.15 0) (effects (font (size 1.27 1.27))))
  (property "Footprint" "" (at 151.13 107.95 0) (effects (font (size 1.27 1.27)) (hide yes)))
  (property "Datasheet" "" (at 151.13 107.95 0) (effects (font (size 1.27 1.27)) (hide yes)))
  (pin "1"))
 (symbol
  (lib_id "lcsc:TPS22918DBVR")
  (at 48.26 139.7 0)
  (unit 1)
  (exclude_from_sim no)
  (in_bom yes)
  (on_board yes)
  (dnp no)
  (property "Reference" "U11" (at 64.5 133.62 0) (effects (font (size 1.27 1.27)) (justify left)))
  (property "Value" "TPS22918" (at 64.5 136.22 0) (effects (font (size 1.27 1.27)) (justify left)))
  (property "Footprint" "lcsc:SOT-23-6_L2.9-W1.6-P0.95-LS2.8-BR" (at 48.26 139.7 0) (effects (font (size 1.27 1.27)) (hide yes)))
  (property "Datasheet" "https://lcsc.com/product-detail/PMIC-Power-Distribution-Switches_TI_TPS22918DBVR_TPS22918DBVR_C131941.html" (at 48.26 139.7 0) (effects (font (size 1.27 1.27)) (hide yes)))
  (property "LCSC" "C131941" (at 48.26 139.7 0) (effects (font (size 1.27 1.27)) (hide yes)))
  (property "MPN" "TPS22918DBVR" (at 48.26 139.7 0) (effects (font (size 1.27 1.27)) (hide yes)))
  (pin "1")
  (pin "2")
  (pin "3")
  (pin "4")
  (pin "5")
  (pin "6"))
 (wire
  (pts (xy 33.02 137.16) (xy 30.48 137.16))
  (stroke (width 0) (type default)))
 (symbol
  (lib_id "power:VCC")
  (at 30.48 137.16 90)
  (unit 1)
  (exclude_from_sim no)
  (in_bom yes)
  (on_board yes)
  (dnp no)
  (property "Reference" "#PWR07018" (at 30.48 137.16 0) (effects (font (size 1.27 1.27)) (hide yes)))
  (property "Value" "3V3" (at 28.48 137.16 0) (effects (font (size 1.27 1.27)) (justify right)))
  (property "Footprint" "" (at 30.48 137.16 0) (effects (font (size 1.27 1.27)) (hide yes)))
  (property "Datasheet" "" (at 30.48 137.16 0) (effects (font (size 1.27 1.27)) (hide yes)))
  (pin "1"))
 (wire
  (pts (xy 33.02 139.7) (xy 30.48 139.7))
  (stroke (width 0) (type default)))
 (symbol
  (lib_id "power:GND")
  (at 30.48 139.7 270)
  (unit 1)
  (exclude_from_sim no)
  (in_bom yes)
  (on_board yes)
  (dnp no)
  (property "Reference" "#PWR07019" (at 30.48 139.7 0) (effects (font (size 1.27 1.27)) (hide yes)))
  (property "Value" "GND" (at 32.48 139.7 0) (effects (font (size 1.27 1.27)) (justify left)))
  (property "Footprint" "" (at 30.48 139.7 0) (effects (font (size 1.27 1.27)) (hide yes)))
  (property "Datasheet" "" (at 30.48 139.7 0) (effects (font (size 1.27 1.27)) (hide yes)))
  (pin "1"))
 (wire
  (pts (xy 33.02 142.24) (xy 30.48 142.24))
  (stroke (width 0) (type default)))
 (global_label "SD_PWR_EN"
  (shape bidirectional)
  (at 30.48 142.24 180)
  (fields_autoplaced yes)
  (effects (font (size 1.27 1.27)) (justify right)))
 (wire
  (pts (xy 63.5 142.24) (xy 66.04 142.24))
  (stroke (width 0) (type default)))
 (label "SD_CT"
  (at 66.04 142.24 0)
  (fields_autoplaced yes)
  (effects (font (size 1.27 1.27)) (justify left bottom)))
 (wire
  (pts (xy 63.5 139.7) (xy 66.04 139.7))
  (stroke (width 0) (type default)))
 (symbol
  (lib_id "power:VCC")
  (at 66.04 139.7 270)
  (unit 1)
  (exclude_from_sim no)
  (in_bom yes)
  (on_board yes)
  (dnp no)
  (property "Reference" "#PWR07020" (at 66.04 139.7 0) (effects (font (size 1.27 1.27)) (hide yes)))
  (property "Value" "3V3_SD" (at 68.04 139.7 0) (effects (font (size 1.27 1.27)) (justify left)))
  (property "Footprint" "" (at 66.04 139.7 0) (effects (font (size 1.27 1.27)) (hide yes)))
  (property "Datasheet" "" (at 66.04 139.7 0) (effects (font (size 1.27 1.27)) (hide yes)))
  (pin "1"))
 (wire
  (pts (xy 63.5 137.16) (xy 66.04 137.16))
  (stroke (width 0) (type default)))
 (symbol
  (lib_id "power:VCC")
  (at 66.04 137.16 270)
  (unit 1)
  (exclude_from_sim no)
  (in_bom yes)
  (on_board yes)
  (dnp no)
  (property "Reference" "#PWR07021" (at 66.04 137.16 0) (effects (font (size 1.27 1.27)) (hide yes)))
  (property "Value" "3V3_SD" (at 68.04 137.16 0) (effects (font (size 1.27 1.27)) (justify left)))
  (property "Footprint" "" (at 66.04 137.16 0) (effects (font (size 1.27 1.27)) (hide yes)))
  (property "Datasheet" "" (at 66.04 137.16 0) (effects (font (size 1.27 1.27)) (hide yes)))
  (pin "1"))
 (symbol
  (lib_id "Device:R")
  (at 81.28 154.94 0)
  (unit 1)
  (exclude_from_sim no)
  (in_bom yes)
  (on_board yes)
  (dnp no)
  (property "Reference" "R708" (at 83.296 150.13 0) (effects (font (size 1.27 1.27)) (justify left)))
  (property "Value" "100k" (at 83.296 152.73 0) (effects (font (size 1.27 1.27)) (justify left)))
  (property "Footprint" "Resistor_SMD:R_0402_1005Metric" (at 81.28 154.94 0) (effects (font (size 1.27 1.27)) (hide yes)))
  (property "Datasheet" "" (at 81.28 154.94 0) (effects (font (size 1.27 1.27)) (hide yes)))
  (property "LCSC" "C25741" (at 81.28 154.94 0) (effects (font (size 1.27 1.27)) (hide yes)))
  (property "MPN" "0402WGF1003TCE" (at 81.28 154.94 0) (effects (font (size 1.27 1.27)) (hide yes)))
  (pin "1")
  (pin "2"))
 (wire
  (pts (xy 81.28 151.13) (xy 81.28 148.59))
  (stroke (width 0) (type default)))
 (global_label "SD_PWR_EN"
  (shape bidirectional)
  (at 81.28 148.59 90)
  (fields_autoplaced yes)
  (effects (font (size 1.27 1.27)) (justify left)))
 (wire
  (pts (xy 81.28 158.75) (xy 81.28 161.29))
  (stroke (width 0) (type default)))
 (symbol
  (lib_id "power:GND")
  (at 81.28 161.29 0)
  (unit 1)
  (exclude_from_sim no)
  (in_bom yes)
  (on_board yes)
  (dnp no)
  (property "Reference" "#PWR07022" (at 81.28 161.29 0) (effects (font (size 1.27 1.27)) (hide yes)))
  (property "Value" "GND" (at 81.28 157.49 0) (effects (font (size 1.27 1.27))))
  (property "Footprint" "" (at 81.28 161.29 0) (effects (font (size 1.27 1.27)) (hide yes)))
  (property "Datasheet" "" (at 81.28 161.29 0) (effects (font (size 1.27 1.27)) (hide yes)))
  (pin "1"))
 (symbol
  (lib_id "Device:C")
  (at 95.25 151.13 0)
  (unit 1)
  (exclude_from_sim no)
  (in_bom yes)
  (on_board yes)
  (dnp no)
  (property "Reference" "C704" (at 98.282 146.32 0) (effects (font (size 1.27 1.27)) (justify left)))
  (property "Value" "1n 25V" (at 98.282 148.92 0) (effects (font (size 1.27 1.27)) (justify left)))
  (property "Footprint" "Capacitor_SMD:C_0402_1005Metric" (at 95.25 151.13 0) (effects (font (size 1.27 1.27)) (hide yes)))
  (property "Datasheet" "" (at 95.25 151.13 0) (effects (font (size 1.27 1.27)) (hide yes)))
  (property "LCSC" "C541372" (at 95.25 151.13 0) (effects (font (size 1.27 1.27)) (hide yes)))
  (property "MPN" "CC0402KRX7R8BB102" (at 95.25 151.13 0) (effects (font (size 1.27 1.27)) (hide yes)))
  (pin "1")
  (pin "2"))
 (wire
  (pts (xy 95.25 147.32) (xy 95.25 144.78))
  (stroke (width 0) (type default)))
 (label "SD_CT"
  (at 95.25 144.78 90)
  (fields_autoplaced yes)
  (effects (font (size 1.27 1.27)) (justify left bottom)))
 (wire
  (pts (xy 95.25 154.94) (xy 95.25 157.48))
  (stroke (width 0) (type default)))
 (symbol
  (lib_id "power:GND")
  (at 95.25 157.48 0)
  (unit 1)
  (exclude_from_sim no)
  (in_bom yes)
  (on_board yes)
  (dnp no)
  (property "Reference" "#PWR07023" (at 95.25 157.48 0) (effects (font (size 1.27 1.27)) (hide yes)))
  (property "Value" "GND" (at 95.25 153.68 0) (effects (font (size 1.27 1.27))))
  (property "Footprint" "" (at 95.25 157.48 0) (effects (font (size 1.27 1.27)) (hide yes)))
  (property "Datasheet" "" (at 95.25 157.48 0) (effects (font (size 1.27 1.27)) (hide yes)))
  (pin "1"))
 (symbol
  (lib_id "Device:C")
  (at 114.3 147.32 0)
  (unit 1)
  (exclude_from_sim no)
  (in_bom yes)
  (on_board yes)
  (dnp no)
  (property "Reference" "C705" (at 117.332 142.51 0) (effects (font (size 1.27 1.27)) (justify left)))
  (property "Value" "1u" (at 117.332 145.11 0) (effects (font (size 1.27 1.27)) (justify left)))
  (property "Footprint" "Capacitor_SMD:C_0402_1005Metric" (at 114.3 147.32 0) (effects (font (size 1.27 1.27)) (hide yes)))
  (property "Datasheet" "" (at 114.3 147.32 0) (effects (font (size 1.27 1.27)) (hide yes)))
  (property "LCSC" "C52923" (at 114.3 147.32 0) (effects (font (size 1.27 1.27)) (hide yes)))
  (property "MPN" "CL05A105KA5NQNC" (at 114.3 147.32 0) (effects (font (size 1.27 1.27)) (hide yes)))
  (pin "1")
  (pin "2"))
 (wire
  (pts (xy 114.3 143.51) (xy 114.3 140.97))
  (stroke (width 0) (type default)))
 (symbol
  (lib_id "power:VCC")
  (at 114.3 140.97 0)
  (unit 1)
  (exclude_from_sim no)
  (in_bom yes)
  (on_board yes)
  (dnp no)
  (property "Reference" "#PWR07024" (at 114.3 140.97 0) (effects (font (size 1.27 1.27)) (hide yes)))
  (property "Value" "3V3" (at 114.3 137.17 0) (effects (font (size 1.27 1.27))))
  (property "Footprint" "" (at 114.3 140.97 0) (effects (font (size 1.27 1.27)) (hide yes)))
  (property "Datasheet" "" (at 114.3 140.97 0) (effects (font (size 1.27 1.27)) (hide yes)))
  (pin "1"))
 (wire
  (pts (xy 114.3 151.13) (xy 114.3 153.67))
  (stroke (width 0) (type default)))
 (symbol
  (lib_id "power:GND")
  (at 114.3 153.67 0)
  (unit 1)
  (exclude_from_sim no)
  (in_bom yes)
  (on_board yes)
  (dnp no)
  (property "Reference" "#PWR07025" (at 114.3 153.67 0) (effects (font (size 1.27 1.27)) (hide yes)))
  (property "Value" "GND" (at 114.3 149.87 0) (effects (font (size 1.27 1.27))))
  (property "Footprint" "" (at 114.3 153.67 0) (effects (font (size 1.27 1.27)) (hide yes)))
  (property "Datasheet" "" (at 114.3 153.67 0) (effects (font (size 1.27 1.27)) (hide yes)))
  (pin "1"))
 (text "SDMMC slot 0 fixed pins GPIO39-44; VDD_IO_5 at 3.3 V (no UHS-I). Pull-ups go to the switched rail 3V3_SD."
  (exclude_from_sim no)
  (at 15 257 0)
  (effects (font (size 1.8 1.8)) (justify left bottom)))
 (embedded_fonts no))
